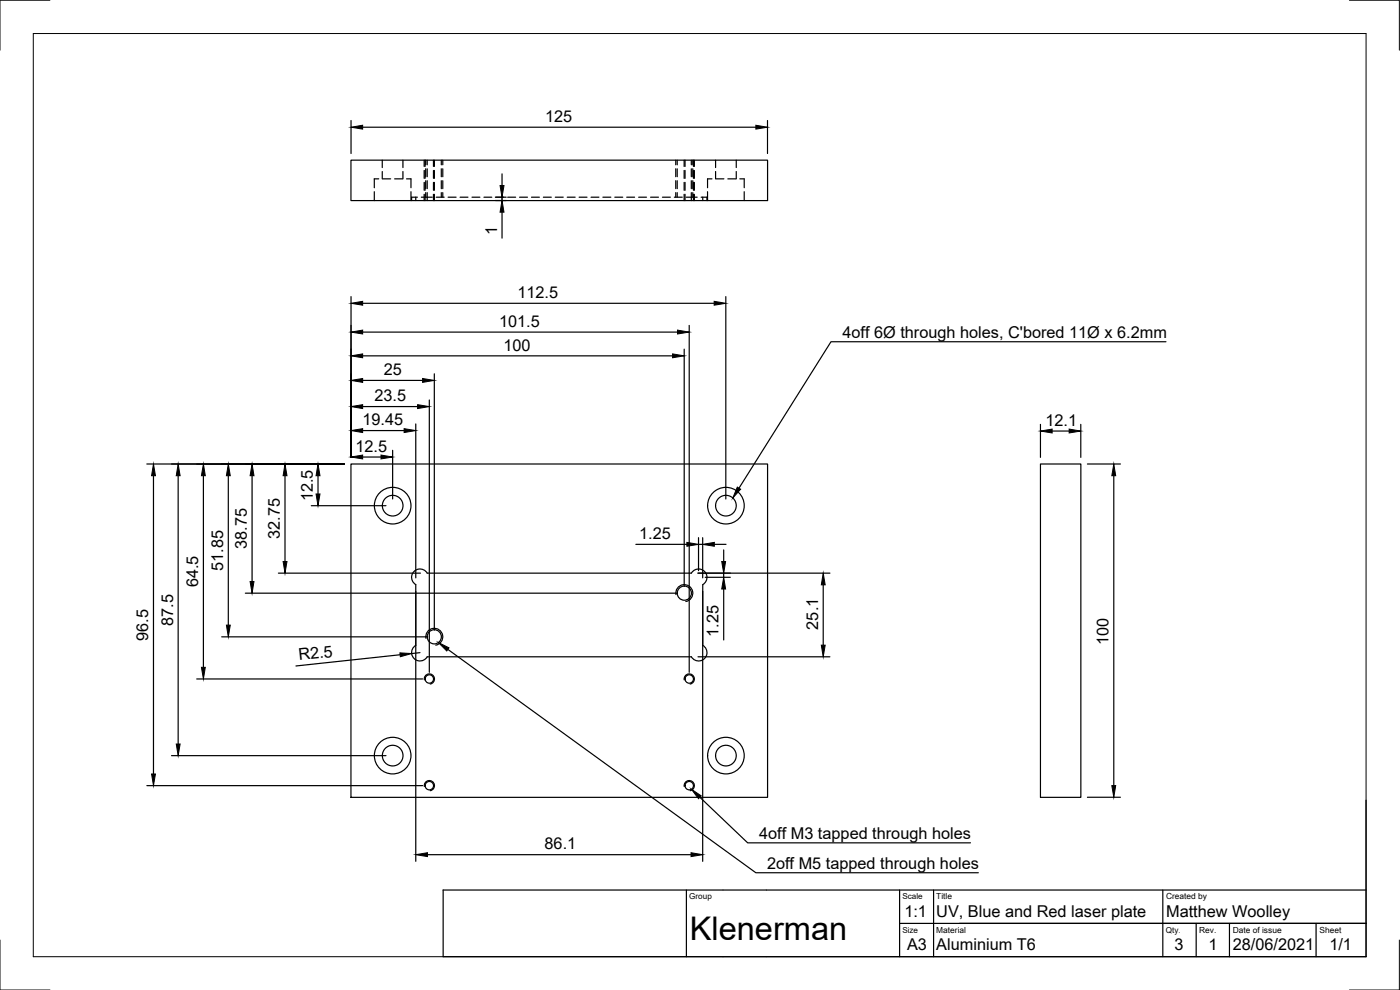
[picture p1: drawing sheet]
<svg xmlns="http://www.w3.org/2000/svg" width="420mm" height="297mm" viewBox="0 0 420 297" stroke-linecap="round" stroke-linejoin="round" font-family="sans-serif">
<!-- layer: Visible -->
<g fill="none" stroke="#000" stroke-width=".36">
<path d="M105.3 48.1h125.1v12.1h-125.1zM105.3 139.2h125.1v100h-125.1zM312.3 139.2h12.1v100h-12.1zM207.5 172h-79.3a2.51 2.51 0 0 0-3.9-.6 2.51 2.51 0 0 0 .5 4v18.2a2.51 2.51 0 0 0-.5 4 2.51 2.51 0 0 0 3.9-.5h79.3M207.5 172a2.5 2.5 0 0 1 3.9-.5 2.5 2.5 0 0 1-.5 3.9v18.2a2.51 2.51 0 0 1 .5 4 2.51 2.51 0 0 1-3.9-.5"/>
<circle cx="117.8" cy="151.7" r="3.1"/>
<circle cx="117.8" cy="151.7" r="5.5"/>
<circle cx="217.9" cy="151.7" r="3.1"/>
<circle cx="217.9" cy="151.7" r="5.5"/>
<circle cx="205.4" cy="178" r="2.13"/>
<circle cx="130.3" cy="191.1" r="2.13"/>
<circle cx="128.9" cy="203.7" r="1.26"/>
<circle cx="206.9" cy="203.7" r="1.26"/>
<circle cx="117.8" cy="226.7" r="3.1"/>
<circle cx="117.8" cy="226.7" r="5.5"/>
<circle cx="128.9" cy="235.7" r="1.26"/>
<circle cx="206.9" cy="235.7" r="1.26"/>
<circle cx="217.9" cy="226.7" r="3.1"/>
<circle cx="217.9" cy="226.7" r="5.5"/>
</g>
<!-- layer: Visible Narrow -->
<path d="M202.9 178.4a2.55 2.55 0 0 1 2-2.9 2.55 2.55 0 0 1 3 2 2.55 2.55 0 0 1-2.1 3M127.8 191.5a2.55 2.55 0 0 1 2.1-2.9 2.55 2.55 0 0 1 2.9 2 2.55 2.55 0 0 1-2 3M127.3 204a1.53 1.53 0 0 1 1.3-1.8 1.53 1.53 0 0 1 1.8 1.3 1.53 1.53 0 0 1-1.3 1.7M205.3 204a1.53 1.53 0 0 1 1.3-1.8 1.53 1.53 0 0 1 1.8 1.3 1.53 1.53 0 0 1-1.3 1.7M127.3 236a1.53 1.53 0 0 1 1.3-1.8 1.53 1.53 0 0 1 1.8 1.3 1.53 1.53 0 0 1-1.3 1.7M205.3 236a1.53 1.53 0 0 1 1.3-1.8 1.53 1.53 0 0 1 1.8 1.3 1.53 1.53 0 0 1-1.3 1.7" fill="none" stroke="#000" stroke-width=".36"/>
<!-- layer: Hidden -->
<g fill="none" stroke="#000" stroke-width=".36">
<path d="M112.3 57.5v2.7M113.7 53.7h-1.4v2.6M114.7 48.1v2.2M114.7 51.5v2.2M114.9 53.7h2.3M118.4 53.7h2.4M120.9 48.1v2.2M120.9 51.5v2.2M122 53.7h1.3v2.6M123.3 57.5v2.7M124.8 59.2v1M125.3 59.2h-1.8v1"/>
<path d="M127.6 48.1v1.8M127.6 51.1v2.4M127.6 54.7v2.4M127.6 58.3v1.9M128.2 57.8v1.4h-1.8M128.2 48.1v1.4M128.2 50.6v2.4M128.2 54.2v2.4M129.7 59.2h-1.5v1M130.1 48.1v1.8M130.1 51.1v2.4M130.1 54.7v2.4"/>
<path d="M130.1 58.3v1.9M130.9 59.2h2.4M132.4 48.1v1.4M132.4 50.6v2.4M132.4 54.2v2.4M132.4 57.8v1.4M134.5 59.2h2.4M138.1 59.2h2.3M141.6 59.2h2.4M145.2 59.2h2.4M148.8 59.2h2.4M152.4 59.2h2.3"/>
<path d="M155.9 59.2h2.4M159.5 59.2h2.4M163.1 59.2h2.4M166.6 59.2h2.4M170.2 59.2h2.4M173.8 59.2h2.4M177.4 59.2h2.3M180.9 59.2h2.4M184.5 59.2h2.4M188.1 59.2h2.4M191.7 59.2h2.3M195.2 59.2h2.4"/>
<path d="M198.8 59.2h2.4M202.4 59.2h2.4M203.2 48.1v1.4M203.2 50.6v2.4M203.2 54.2v2.4M203.2 57.8v1.4M205.6 48.1v1.8M205.6 51.1v2.4M205.6 54.7v2.4M205.6 58.3v1.9M207.5 57.8v1.4h-1.5M207.5 48.1v1.4"/>
<path d="M207.5 50.6v2.4M207.5 54.2v2.4M208.1 48.1v1.8M208.1 51.1v2.4M208.1 54.7v2.4M208.1 58.3v1.9M209.2 59.2h-1.7v1M210.4 59.2h1.8v1M210.9 59.2v1M212.3 57.5v2.7M213.7 53.7h-1.4v2.6M214.8 48.1v2.2"/>
<path d="M214.8 51.5v2.2M214.9 53.7h2.4M218.4 53.7h2.4M221 48.1v2.2M221 51.5v2.2M222 53.7h1.4v2.6M223.4 57.5v2.7"/>
</g>
<!-- layer: Hidden Narrow -->
<g fill="none" stroke="#000" stroke-width=".36">
<path d="M127.3 48.1v1.8M127.3 51.1v2.4M127.3 54.7v2.4M127.3 58.3v1.9M127.8 48.1v1.4M127.8 50.6v2.4M127.8 54.2v2.4M127.8 57.8v1.4M130.4 48.1v1.8M130.4 51.1v2.4M130.4 54.7v2.4M130.4 58.3v1.9"/>
<path d="M132.9 48.1v1.4M132.9 50.6v2.4M132.9 54.2v2.4M132.9 57.8v1.4M202.8 48.1v1.4M202.8 50.6v2.4M202.8 54.2v2.4M202.8 57.8v1.4M205.3 48.1v1.8M205.3 51.1v2.4M205.3 54.7v2.4M205.3 58.3v1.9"/>
<path d="M207.9 48.1v1.4M207.9 50.6v2.4M207.9 54.2v2.4M207.9 57.8v1.4M208.4 48.1v1.8M208.4 51.1v2.4M208.4 54.7v2.4M208.4 58.3v1.9"/>
</g>
<!-- layer: TitleBlock -->
<path d="M410 240.1v46.9h-277v-20h277M206 267v20M270 277.1h140h-122M270 267v20M280.2 267v20M349 267v20M359 277.1v9.9M369 277.1v9.9M395 277.1v9.9" fill="none" stroke="#000" stroke-width=".36"/>
<!-- layer: Border -->
<path d="M10 10.1h400v276.9h-400zM15 .1h-15v15M405 .1h15v15M0 282.1v14.9h15M420 282.1v14.9h-15" fill="none" stroke="#000" stroke-width=".3"/>
<!-- layer: Dimensions -->
<g fill="none" stroke="#000" stroke-width=".36">
<path d="M105.3 36.2v9.9M108.8 38.2h118M230.3 36.2v9.9M148.7 59.2h3.2M150.7 52.2v3.5M150.7 59.2v1M148.7 60.2h3.2M150.7 63.7v7.7M105.3 89v48.2M108.8 99.6h94.5M108.8 91h105.5M206.8 97.6v104.1"/>
<path d="M217.8 89v60.7M108.8 114.1h18M108.8 106.8h93M130.3 112.1v77M205.3 104.8v71.2M44.1 139.2h59.2M108.8 137.1h5.5M108.8 129.2h12.5M108.8 122h16.5M117.8 135.1v14.6M124.8 127.2v46.2M128.8 120v81.7"/>
<path d="M312.3 127.3v9.9M315.8 129.3h5.1M324.4 127.3v9.9M326.3 139.2h10M46.1 142.7v89.5M53.5 142.7v80.5M61 142.7v57.5M68.5 142.7v44.9M75.6 142.7v31.8M85.5 142.7v25.8M93.4 151.7h22.4M95.4 142.7v5.5"/>
<path d="M334.3 142.7v93M73.6 178h129.7M83.5 172h42.7M124.8 177.4v81M190.8 163.3h15.3M209.5 172h39.6M209.6 161.3v9.9M209.6 163.3h1.3M210.9 161.3v12.1M210.9 177.4v81M211.6 173.2h7.6M214.4 163.3h3.5"/>
<path d="M217.2 165v3.5M217.2 172v1.2M217.2 176.7v15.3M247.1 175.5v18.1M66.5 191.1h61.8M120.1 196.5l-31.3 3.3M126 195.8l-2.5 .3M209.5 197.1h39.6M59 203.7h67.8M44.1 235.7h82.7M51.5 226.7h64.3M326.3 239.2h10"/>
<path d="M128.3 256.4h79.1"/>
</g>
<g fill="#000" stroke="#000" stroke-width=".3">
<path d="M105.3 38.2l3.5-.6v1.1zM226.8 37.6l3.5 .6-3.5 .5zM150.1 55.7h1.2l-.6 3.5zM150.7 60.2l.6 3.5h-1.2zM105.3 99.6l3.5-.6v1.2zM105.3 91l3.5-.6v1.2zM203.3 99l3.5 .6-3.5 .6zM214.3 90.4l3.5 .6-3.5 .6zM105.3 114.1l3.5-.5v1.1zM105.3 106.8l3.5-.6v1.1zM126.8 113.6l3.5 .5-3.5 .6zM201.8 106.2l3.5 .6-3.5 .5z"/>
<path d="M105.3 137.1l3.5-.6v1.2zM105.3 129.2l3.5-.6v1.2zM105.3 122l3.5-.6v1.2zM114.3 136.5l3.5 .6-3.5 .6zM121.3 128.6l3.5 .6-3.5 .6zM125.3 121.4l3.5 .6-3.5 .6zM312.3 129.3l3.5-.6v1.2zM320.9 128.7l3.5 .6-3.5 .6zM46.1 139.2l.6 3.5h-1.2zM53.5 139.2l.6 3.5h-1.2zM61 139.2l.6 3.5h-1.1zM68.5 139.2l.6 3.5h-1.2z"/>
<path d="M75.6 139.2l.6 3.5h-1.1zM85.5 139.2l.6 3.5h-1.1zM95.4 139.2l.6 3.5h-1.2zM94.8 148.2h1.2l-.6 3.5zM334.3 139.2l.5 3.5h-1.1zM75.1 174.5h1.1l-.6 3.5zM85 168.5h1.1l-.6 3.5zM206.1 162.7l3.5 .6-3.5 .6zM210.9 163.3l3.5-.6v1.2zM216.6 168.5h1.2l-.6 3.5zM217.2 173.2l.6 3.5h-1.2zM247.1 172l.5 3.5h-1.1z"/>
<path d="M67.9 187.6h1.2l-.6 3.5zM120 195.9l3.5 .2-3.4 .9zM246.5 193.6h1.1l-.5 3.5zM60.5 200.2h1.1l-.6 3.5zM45.5 232.2h1.2l-.6 3.5zM52.9 223.2h1.2l-.6 3.5zM333.7 235.7h1.1l-.5 3.5zM124.8 256.4l3.5-.6v1.2zM207.4 255.8l3.5 .6-3.5 .6z"/>
</g>
<!-- layer: Annotations -->
<path d="M221.3 146.1l1 .7-2.4 2.6zM131.6 192.8l3.1 1.6-.6 .9zM207.5 236.8l2.9 2-.8 .8z" fill="#000" stroke="#000" stroke-width=".3"/>
<path d="M349.9 102.5h-100.5l-27.6 44M134.4 194.8l92.4 67.1h66.8M210 239.2l14.4 13.7h66.9" fill="none" stroke="#000" stroke-width=".36"/>
<text font-size="9.8" x="207" y="282.1">Klenerman</text>
<g font-size="4.9">
<text x="163.6" y="36.6">125</text>
<text x="149.2" y="70.5" transform="rotate(-90 149.2 70.5)">1</text>
<text x="155.3" y="89.4">112.5</text>
<text x="149.8" y="98.1">101.5</text>
<text x="252.8" y="101.5">4off 6Ø through holes, C'bored 11Ø x 6.2mm</text>
<text x="151.1" y="105.2">100</text>
<text x="115.1" y="112.6">25</text>
<text x="112.4" y="120.4">23.5</text>
<text x="108.8" y="127.6">19.45</text>
<text x="313.7" y="127.8">12.1</text>
<text x="106.7" y="135.6">12.5</text>
<text x="93.9" y="150.4" transform="rotate(-90 93.9 150.4)">12.5</text>
<text x="84" y="161.7" transform="rotate(-90 84 161.7)">32.75</text>
<text x="191.8" y="161.8">1.25</text>
<text x="74.1" y="164.7" transform="rotate(-90 74.1 164.7)">38.75</text>
<text x="67" y="171.3" transform="rotate(-90 67 171.3)">51.85</text>
<text x="59.5" y="176.2" transform="rotate(-90 59.5 176.2)">64.5</text>
<text x="51.9" y="187.7" transform="rotate(-90 51.9 187.7)">87.5</text>
<text x="215.6" y="191" transform="rotate(-90 215.6 191)">1.25</text>
<text x="245.5" y="188.9" transform="rotate(-90 245.5 188.9)">25.1</text>
<text x="44.5" y="192.2" transform="rotate(-90 44.5 192.2)">96.5</text>
<text x="332.7" y="193.4" transform="rotate(-90 332.7 193.4)">100</text>
<text x="89.8" y="198.1" transform="rotate(-6 89.8 198.1)">R2.5</text>
<text x="227.8" y="251.9">4off M3 tapped through holes</text>
<text x="163.4" y="254.9">86.1</text>
<text x="230.2" y="260.8">2off M5 tapped through holes</text>
<text x="271.4" y="275">1:1</text>
<text x="281" y="275">UV, Blue and Red laser plate</text>
<text x="350" y="275">Matthew Woolley</text>
<text x="272.2" y="285.1">A3</text>
<text x="281" y="285.1">Aluminium T6</text>
<text x="352.4" y="285.1">3</text>
<text x="362.6" y="285.1">1</text>
<text x="370" y="285.1">28/06/2021</text>
<text x="399" y="285.1">1/1</text>
</g>
<g font-size="2.5">
<text x="281" y="269.9">Title</text>
<text x="350" y="269.9">Created by</text>
<text x="281" y="279.9">Material</text>
<text x="359.9" y="279.9">Rev.</text>
<text x="370" y="279.9">Date of issue</text>
<text x="396" y="279.9">Sheet</text>
</g>
<g font-size="2.4">
<text x="206.9" y="269.8">Group</text>
<text x="270.8" y="269.8">Scale</text>
<text x="270.8" y="279.8">Size</text>
<text x="349.9" y="279.8">Qty</text>
</g>
<text font-size="2.1" x="353.7" y="279.8">.</text>
</svg>
